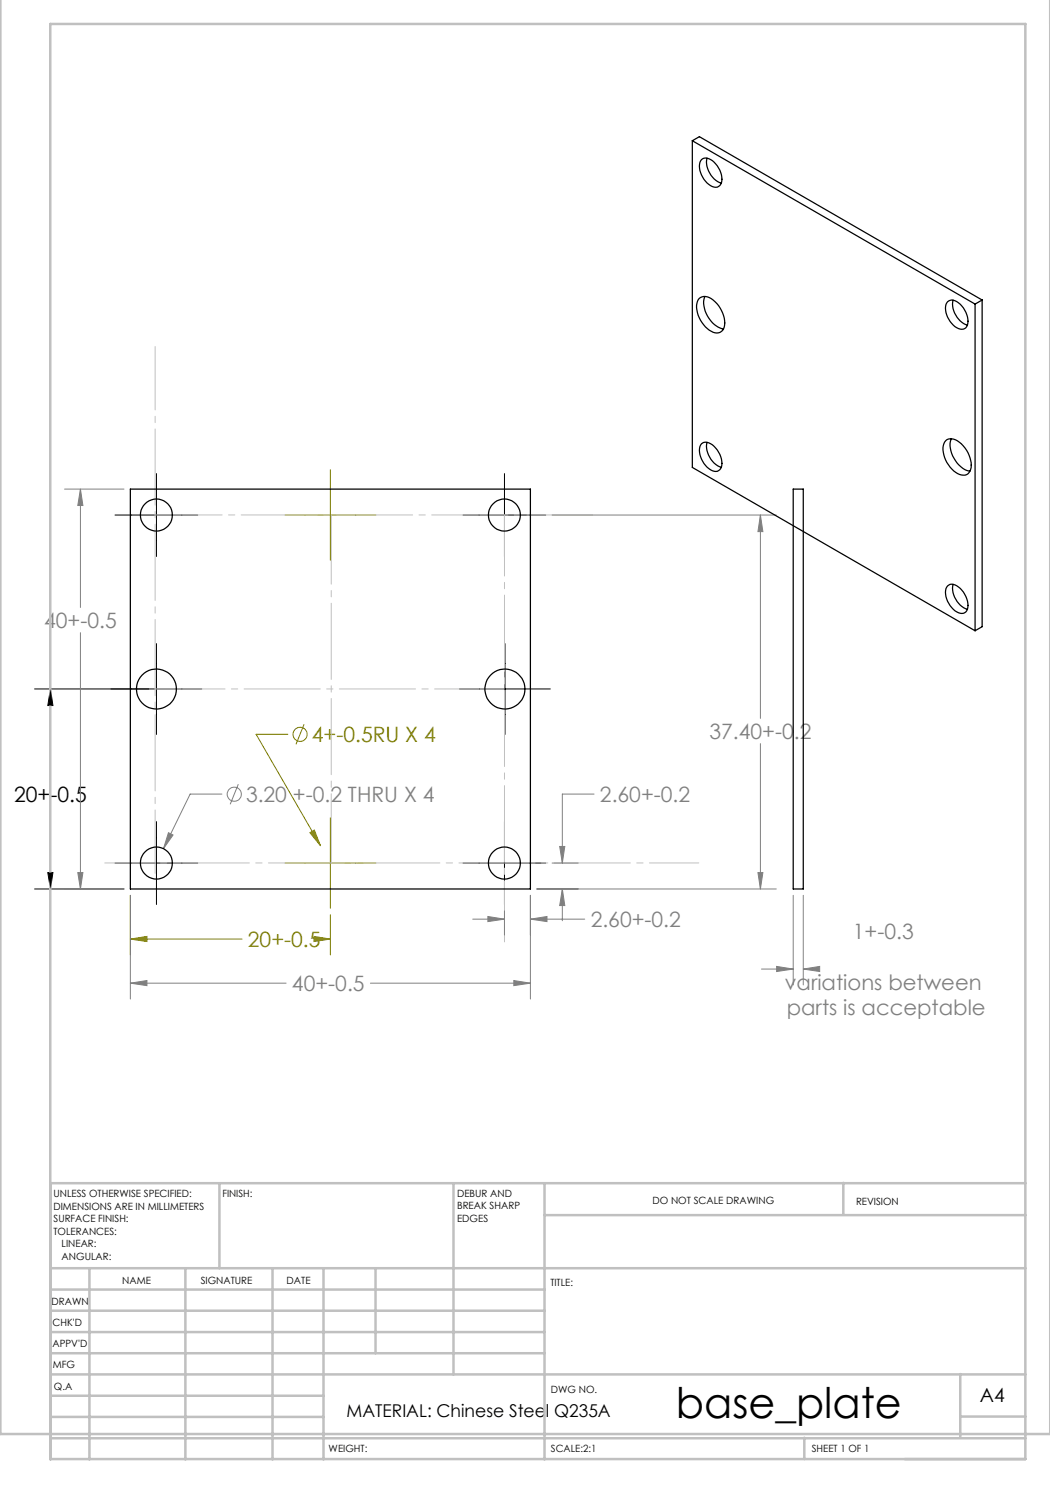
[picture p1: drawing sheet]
<svg xmlns="http://www.w3.org/2000/svg" width="210mm" height="297mm" viewBox="0 0 210 297" stroke-linecap="round" stroke-linejoin="round" font-family="sans-serif">
<g fill="none" stroke="#808080" stroke-width=".2">
<path d="M12.9 97.8h11.9M16.1 97.8l.5 3.3h-1zM16.1 97.8v23.7M110.4 103h44.9M152.1 103v40.7M152.1 103l.5 3.3h-1zM16.1 126.5v51.3M44.4 158.8h-6.4l-5.3 10.9M47.7 156.8l-1.7 4.1M118.8 158.8h-6.3v13.8M152.1 148.7v29.1M12.9 177.8h11.9"/>
<path d="M15.6 174.5h1l-.5 3.3zM26.1 179.1v20.7M33.7 166.5l.9 .5-1.9 2.7zM106.1 179.1v20.7M107.4 177.8h47.9M110.4 172.6h5.2M111.9 169.3h1.1l-.5 3.3zM112.5 177.8v6.3M112.5 177.8l.5 3.3h-1.1zM151.6 174.5h1l-.5 3.3zM158.6 179.1v17.9M160.7 179.1v17.9"/>
<path d="M26.1 196.6l3.3-.5v1zM26.1 196.6h31.1M74.1 196.6h32M94.5 183.8h6.4M97.6 183.3l3.3 .5-3.3 .5zM100.9 182.2v4.8M102.8 196.1l3.3 .5-3.3 .5zM106.1 183.8h10.8M106.1 183.8l3.3-.5v1zM152.3 193.8h6.3M155.3 193.3l3.3 .5-3.3 .5zM160.7 193.8l3.2-.5v1z"/>
<path d="M160.7 193.8h.1"/>
<circle cx="46.8" cy="158.9" r="1.42"/>
</g>
<g fill="none" stroke="#808000" stroke-width=".2">
<path d="M66.1 93.9v18.2M57 103h18.2M57.6 146.9h-6.4l12.9 22.3M60.8 144.8l-1.6 4.1M26.1 179.1v11.9M57 172.6h18.2M62 166.5l.9-.5 1.2 3.2zM66.1 163.5v18.2M26.1 187.8l3.3-.5v1zM26.1 187.8h22.3M62.8 187.3l3.3 .5-3.3 .5zM65.3 187.8h.8"/>
<path d="M66.1 182.9v8.1"/>
<circle cx="60" cy="146.9" r="1.4"/>
</g>
<g fill="none" stroke="#000" stroke-width=".2">
<path d="M31.3 94.7v16.6M100.9 94.7v16.6M23 103h16.5M92.6 103h16.5M10.1 137.8l.5 3.3h-1zM10.1 137.8v18.5M31.3 128.7v18.2M40.4 137.8h-33.5M91.9 137.8h18.2M101 128.7v18.2M6.9 177.8h17.9M9.6 174.5h1l-.5 3.3z"/>
<path d="M10.1 161.3v16.5M23 172.6h16.5M31.3 164.3v16.6M92.6 172.6h16.5M100.9 164.3v16.6"/>
</g>
<path d="M21 172.6h118.8" fill="none" stroke="#c0c0c0" stroke-width=".2" stroke-dasharray="15.2 1.3 1.3 1.3" stroke-dashoffset="5.4"/>
<path d="M31 69.3v105.4" fill="none" stroke="#c0c0c0" stroke-width=".2" stroke-dasharray="15.2 1.3 1.3 1.3" stroke-dashoffset="2.6"/>
<path d="M100.9 103v85.4" fill="none" stroke="#c0c0c0" stroke-width=".2" stroke-dasharray="15.2 1.3 1.3 1.3" stroke-dashoffset="3"/>
<path d="M66.3 103v69.6" fill="none" stroke="#c0c0c0" stroke-width=".2" stroke-dasharray="15.2 1.3 1.3 1.3" stroke-dashoffset="1.4"/>
<path d="M31 137.8h69.9" fill="none" stroke="#c0c0c0" stroke-width=".2" stroke-dasharray="15.2 1.3 1.3 1.3" stroke-dashoffset="1.3"/>
<path d="M31.3 103h87.2" fill="none" stroke="#c0c0c0" stroke-width=".2" stroke-dasharray="15.2 1.3 1.3 1.3" stroke-dashoffset="2.1"/>
<g fill="none" stroke="#c0c0c0" stroke-width=".5">
<path d="M.1 -.1v286.9h209.9v-286.9M10.1 4.8h195v287h-195zM43.9 236.6v17M90.7 236.6v38.3M108.9 236.6v55.3M168.7 236.6v6.3M205.1 236.6h-195v55.3M10.1 253.6h195M10.1 257.9h98.8M17.9 253.6v38.3M37.1 253.6v38.3M54.5 253.6v38.3"/>
<path d="M64.7 253.6v38.3M75.1 253.6v17M108.9 243h96.2M10.1 270.6h98.8M10.1 266.4h98.8M10.1 262.1h98.8M10.1 279.1h54.6M10.1 274.9h195M192.1 274.8v12.7M10.1 287.7h195M10.1 283.4h54.6M160.9 287.5v4.3"/>
<path d="M192.1 283.3h13"/>
</g>
<path d="M10.1 137.8l.5 3.3h-1zM9.6 174.5h1l-.5 3.3z" fill="#000"/>
<path d="M62 166.5l2.1 2.7-1.2-3.2zM62.8 187.3l3.3 .5-3.3 .5zM26.1 187.8l3.3-.5v1z" fill="#808000"/>
<path d="M16.1 97.8l.5 3.3h-1zM15.6 174.5h1l-.5 3.3zM26.1 196.6l3.3-.5v1zM102.8 196.1l3.3 .5-3.3 .5zM97.6 183.3l3.3 .5-3.3 .5zM106.1 183.8l3.3-.5v1zM111.9 169.3h1.1l-.5 3.3zM112.5 177.8l.5 3.3h-1.1zM33.7 166.5l-1 3.2 1.9-2.7zM151.6 174.5h1l-.5 3.3zM152.1 103l.5 3.3h-1zM160.7 193.8l3.2-.5v1zM155.3 193.3l3.3 .5-3.3 .5z" fill="#808080"/>
<g fill="none" stroke="#000" stroke-width=".25">
<path d="M138.5 28.1l56.5 32.7M138.5 28.1l1.4-.8 56.5 32.7M138.5 28.1v65.4l56.5 32.6M140.3 31.9a1.87 1.87 0 0 1 2.5 .6 4.3 4.3 0 0 1 1.3 4.4 1.47 1.47 0 0 1-2.3 0 4.4 4.4 0 0 1-1.7-4.7zM141.4 31.6a4.6 4.6 0 0 0 2.9 5M139.8 59.7a2.1 2.1 0 0 1 2.8 .3 5.9 5.9 0 0 1 2.3 5.4 1.6 1.6 0 0 1-2.7 .8 5.7 5.7 0 0 1-2.7-5.9zM141 59.3a5.5 5.5 0 0 0 2.7 6.1l1 .4M189.5 60.4a1.81 1.81 0 0 1 2.6 .5 4.4 4.4 0 0 1 1.3 4.4 1.53 1.53 0 0 1-2.4 0 4.4 4.4 0 0 1-1.7-4.7zM190.6 60a4.6 4.6 0 0 0 2.9 5M195 60.8v65.3M196.4 60v65.3l-1.4 .8M196.4 60l-1.4 .8"/>
<path d="M26.1 97.8h80v80h-80zM140.3 88.8a1.87 1.87 0 0 1 2.5 .5 4.3 4.3 0 0 1 1.3 4.4 1.47 1.47 0 0 1-2.3 0 4.4 4.4 0 0 1-1.7-4.7zM141.4 88.5a4.6 4.6 0 0 0 2.9 4.9M158.6 97.8h2.1v80h-2.1zM189.1 88.2a2.1 2.1 0 0 1 2.8 .3 5.8 5.8 0 0 1 2.2 5.4 1.6 1.6 0 0 1-2.6 .8 5.7 5.7 0 0 1-2.7-5.9zM190.3 87.7a5.5 5.5 0 0 0 2.6 6.2l1.1 .3M189.5 117.2a1.81 1.81 0 0 1 2.6 .5 4.4 4.4 0 0 1 1.3 4.4 1.53 1.53 0 0 1-2.4 .1 4.4 4.4 0 0 1-1.7-4.8zM190.6 116.9a4.6 4.6 0 0 0 2.9 4.9"/>
<circle cx="31.3" cy="103" r="3.2"/>
<circle cx="100.9" cy="103" r="3.2"/>
<circle cx="31.3" cy="137.8" r="4"/>
<circle cx="101" cy="137.8" r="4"/>
<circle cx="31.3" cy="172.6" r="3.2"/>
<circle cx="100.9" cy="172.6" r="3.2"/>
</g>
<text font-size="8.5" x="135.2" y="283.5">base_plate</text>
<g font-size="4.2" fill="#808080">
<text x="8.8" y="125.6">40+-0.5</text>
<text x="141.9" y="147.8">37.40+-0.2</text>
<text x="49.2" y="160.4">3.20 +-0.2 THRU X 4</text>
<text x="120" y="160.4">2.60+-0.2</text>
<text x="118.1" y="185.4">2.60+-0.2</text>
<text x="170.6" y="187.8">1+-0.3</text>
<text x="157" y="197.9">variations between</text>
<text x="58.4" y="198.2">40+-0.5</text>
<text x="157.3" y="203">parts is acceptable</text>
</g>
<g font-size="4.2" fill="#808000">
<text x="62.4" y="148.4">4+-0.5RU X 4</text>
<text x="49.6" y="189.4">20+-0.5</text>
</g>
<text font-size="4.2" x="2.8" y="160.4">20+-0.5</text>
<text font-size="3.9" x="196" y="280.4">A4</text>
<text font-size="3.5" x="69.3" y="283.4">MATERIAL: Chinese Steel Q235A</text>
<g font-size="2">
<text x="10.7" y="239.5">UNLESS OTHERWISE SPECIFIED:</text>
<text x="44.5" y="239.5">FINISH:</text>
<text x="91.4" y="239.4">DEBUR AND</text>
<text x="10.7" y="242">DIMENSIONS ARE IN MILLIMETERS</text>
<text x="10.7" y="244.5">SURFACE FINISH:</text>
<text x="91.4" y="241.9">BREAK SHARP</text>
<text x="91.4" y="244.4">EDGES</text>
<text x="130.5" y="240.8">DO NOT SCALE DRAWING</text>
<text x="171.2" y="241">REVISION</text>
<text x="10.7" y="247">TOLERANCES:</text>
<text x="12.3" y="249.5">LINEAR:</text>
<text x="12.3" y="252">ANGULAR:</text>
<text x="24.4" y="256.9">NAME</text>
<text x="40.1" y="256.8">SIGNATURE</text>
<text x="57.3" y="256.8">DATE</text>
<text x="110.1" y="257.1">TITLE:</text>
<text x="10.3" y="260.9">DRAWN</text>
<text x="10.5" y="269.3">APPV'D</text>
<text x="10.5" y="265.2">CHK'D</text>
<text x="10.6" y="273.6">MFG</text>
<text x="10.8" y="278">Q.A</text>
<text x="110.2" y="278.5">DWG NO.</text>
<text x="65.7" y="290.4">WEIGHT:</text>
<text x="110.2" y="290.5">SCALE:2:1</text>
<text x="162.4" y="290.4">SHEET 1 OF 1</text>
</g>
</svg>
